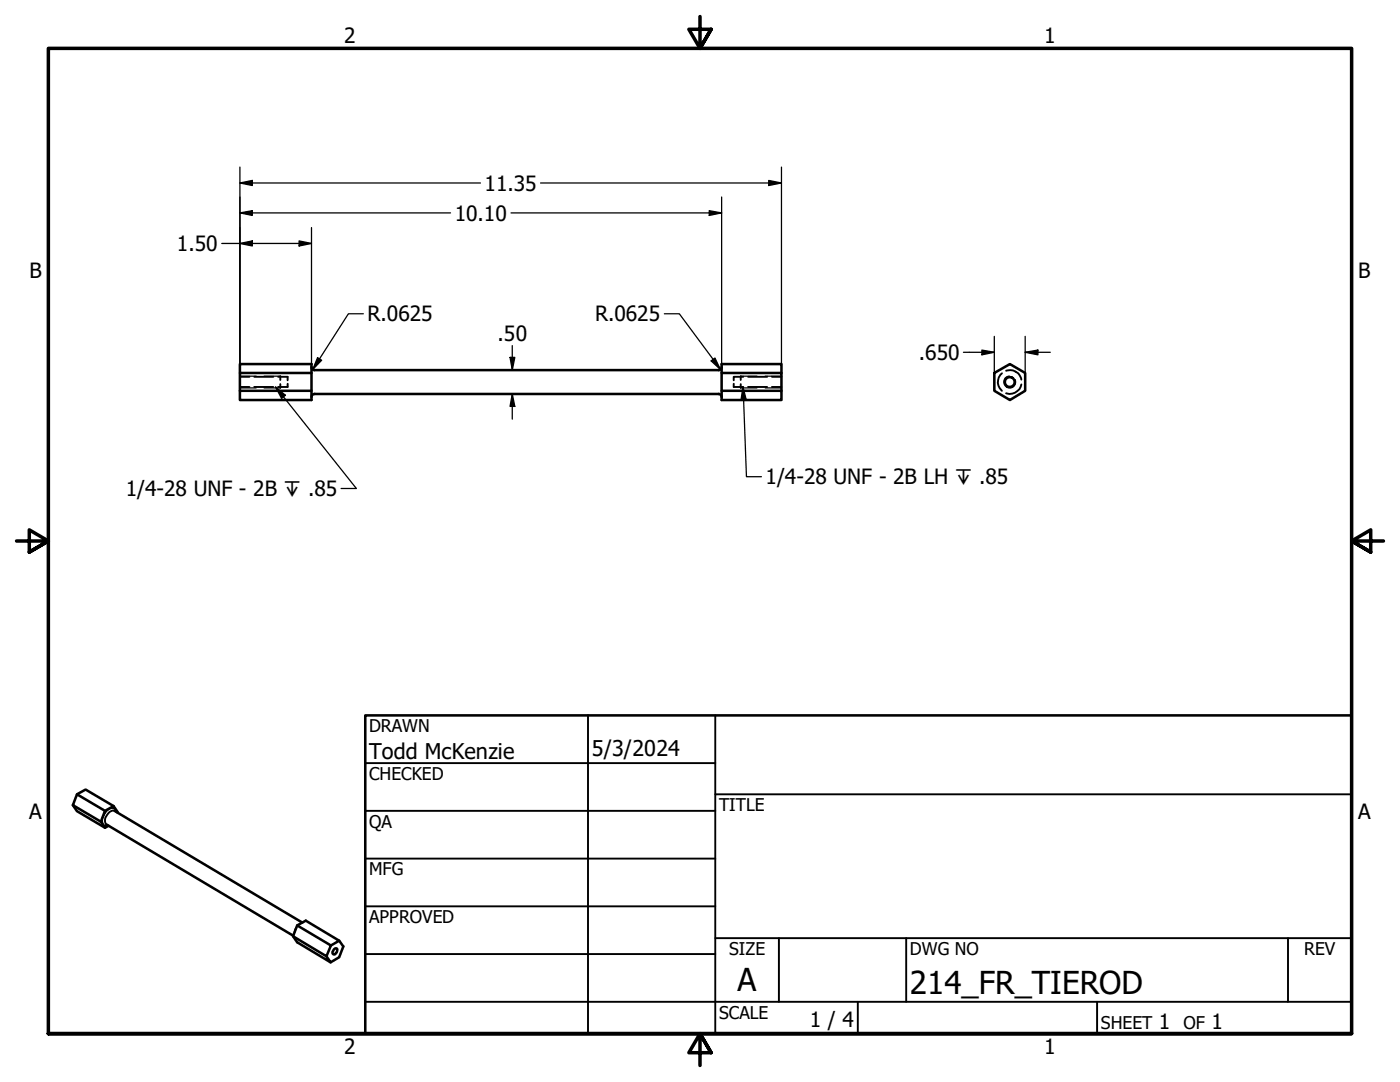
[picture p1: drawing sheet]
<svg xmlns="http://www.w3.org/2000/svg" width="279mm" height="216mm" viewBox="0 0 279 216" stroke-linecap="round" stroke-linejoin="round" font-family="sans-serif">
<!-- layer: Visible Narrow (ANSI) -->
<path d="M22.9 161.8a1.48 1.48 0 0 0-1.7 1.1 1.27 1.27 0 0 0 .1 1.6M23.2 162a.85 .85 0 0 0-.6-.8 .85 .85 0 0 0-.9 .3 2.81 2.81 0 0 0-1.1 3 .88 .88 0 0 0 1 .2M59.1 185.2l-.3 .8" fill="none" stroke="#000" stroke-width=".38"/>
<!-- layer: Visible (ANSI) -->
<g fill="none" stroke="#000" stroke-width=".51">
<path d="M47.9 74.4v-1.8h14.3v7.2h-14.3v-1.8h14.3M62.2 73.2a.6 .6 0 0 0 .6 .7M62.2 74.4h-14.3v3.6M62.7 73.9h80.7M62.7 78.6h80.7M62.8 78.6a.6 .6 0 0 0-.6 .6M143.4 78.6a.6 .6 0 0 1 .6 .6M144 74.4h12v3.6M144 73.2a.6 .6 0 0 1-.6 .7M156 74.4v-1.8h-12v7.2h12v-1.8h-12M198.4 74.4l3.1-1.8 3.1 1.8v3.6l-3.1 1.8-3.1-1.8zM15.4 158.5l1.7-1 5.6 3.3"/>
<path d="M14.5 160.7l.9 1.2 5.6 3.3M20.1 164l.9 1.2 .7-.4M21 161.8l-5.6-3.3-.9 2.2 5.6 3.3M21.3 164.5l37.2 22.2M22.9 161.8l37.4 22.3M23.4 162.1l-.7-1.3-1.7 1-.9 2.2M59.3 184.7l6.7 4-.8 2.1-6.7-4M66 188.7l1.7-1-6.7-4-1.7 1-.8 2.1 .8 1.2 6.7 4-.8-1.2M66.7 189.4l.4-.2a.66 .66 0 0 1 .1 .8 .66 .66 0 0 1-.8 .3 .73 .73 0 0 1 .3-.9zM67.7 187.7l.8 1.1-.8 2.2-1.7 1"/>
<circle cx="201.5" cy="76.2" r=".98"/>
</g>
<!-- layer: Hidden (ANSI) -->
<g fill="none" stroke="#000" stroke-width=".38">
<path d="M47.9 75.2h1.9M47.9 77.2h1.9M50.7 75.2h3.8M50.7 77.2h3.8M55.5 75.2h1.9v.7M55.9 75.1v.7M55.9 76.6v.8M57.4 76.6v.6h-1.9M146.4 76.6v.6h1.9M147.8 75.1v.7M147.8 76.6v.8M148.3 75.2h-1.9v.7"/>
<path d="M149.3 75.2h3.8M149.3 77.2h3.8M154.1 75.2h1.9M154.1 77.2h1.9M200 74.5a2.25 2.25 0 0 0 0 3.5M200.8 74a2.35 2.35 0 0 1 3 1.8M203.8 76.7a2.36 2.36 0 0 1-3 1.8"/>
</g>
<!-- layer: Hidden Narrow (ANSI) -->
<path d="M47.9 75.1h3.2M47.9 77.4h3.2M52.7 75.1h3.2M52.7 77.4h3.2M147.8 75.1h3.3M147.8 77.4h3.3M152.7 75.1h3.3M152.7 77.4h3.3M201.4 75.1a1.2 1.2 0 0 0-1 1.4 1.2 1.2 0 0 0 1.5 .9 1.2 1.2 0 0 0 .7-1.6" fill="none" stroke="#000" stroke-width=".25"/>
<!-- layer: Border (ANSI) -->
<path d="M139.7 3.3v6.4l-2.2-3.9h4.4l-2.2 3.9 2.2-3.9M3.3 107.9h6.4l-3.9-2.2v4.5l3.9-2.3-3.9 2.3M276.1 107.9h-6.4l3.9-2.2v4.5l-3.9-2.3 3.9 2.3M9.7 206.2v-196.5h260v196.5h-260h260M141.9 210.1l-2.2-3.9 2.2 3.9h-4.4l2.2-3.9v6.4" fill="none" stroke="#000" stroke-width=".7"/>
<!-- layer: Title (ANSI) -->
<g fill="none" stroke="#000" stroke-width=".38">
<path d="M72.9 152.3h69.8M117.3 142.7v63.5M142.7 158.5h127M142.7 142.7v63.5M72.9 161.8h69.8M72.9 171.3h69.8M72.9 199.9h196.8M72.9 180.8h69.8M72.9 190.4h69.8M142.7 187.2h127M155.4 187.2v12.7M171.2 199.9v6.3"/>
<path d="M180.8 187.2v12.7M218.9 199.9v6.3M257 187.2v12.7"/>
</g>
<path d="M72.9 142.7h196.8v63.5h-196.8z" fill="none" stroke="#000" stroke-width=".51"/>
<!-- layer: Dimension (ANSI) -->
<g fill="none" stroke="#000" stroke-width=".25">
<path d="M47.9 36.5l2.5-.5v1zM47.9 33.3v39.5M47.9 36.5h48M107.9 36.5h48.1M144 39.3v33.5M153.4 36l2.6 .5-2.6 .5zM156 33.3v39.5M44.3 48.6h17.9M47.9 48.6l2.5-.5v1zM47.9 42.5l2.5-.5v1zM47.9 42.5h42M59.7 48.1l2.5 .5-2.5 .5z"/>
<path d="M62.2 45.4v27.4M102 42.5h42M141.5 42l2.5 .5-2.5 .5zM63.4 71.4l.8 .5-1.8 1.8zM72.5 62.6h-3l-7.1 11.1M101.8 71.3h.9l-.5 2.6zM102.2 78.6l.5 2.5h-.9zM102.2 69v4.9M102.2 78.6v5M132.6 62.6h3l8.2 11.1M141.9 72l.8-.6 1.1 2.3zM192.3 70.3h6.1"/>
<path d="M196 69.8l2.4 .5-2.4 .5zM198.4 67.1v7.5M204.6 70.3l2.5-.5v1zM204.6 70.3h5M204.6 67.1v7.5"/>
</g>
<g fill="#000">
<path d="M47.9 36.5l2.5-.5v1z" fill-rule="evenodd"/>
<path d="M153.4 36l2.6 .5-2.6 .5z" fill-rule="evenodd"/>
<path d="M47.9 48.6l2.5-.5v1z" fill-rule="evenodd"/>
<path d="M47.9 42.5l2.5-.5v1z" fill-rule="evenodd"/>
<path d="M59.7 48.1l2.5 .5-2.5 .5z" fill-rule="evenodd"/>
<path d="M141.5 42l2.5 .5-2.5 .5z" fill-rule="evenodd"/>
<path d="M63.4 71.4l.8 .5-1.8 1.8z" fill-rule="evenodd"/>
<path d="M101.8 71.3h.9l-.5 2.6z" fill-rule="evenodd"/>
<path d="M141.9 72l.8-.6 1.1 2.3z" fill-rule="evenodd"/>
<path d="M196 69.8l2.4 .5-2.4 .5z" fill-rule="evenodd"/>
<path d="M204.6 70.3l2.5-.5v1z" fill-rule="evenodd"/>
<path d="M102.2 78.6l.5 2.5h-.9z" fill-rule="evenodd"/>
</g>
<!-- layer: Symbol (ANSI) -->
<path d="M55 77.2l2 1.7-.8 .6zM55 77.2l16.1 20.3h-3M148.3 77.2l.6 2.5-1 .1zM148.3 77.2l.7 17.9h3" fill="none" stroke="#000" stroke-width=".25"/>
<g fill="#000">
<path d="M55 77.2l2 1.7-.8 .6z" fill-rule="evenodd"/>
<path d="M148.3 77.2l.6 2.5-1 .1z" fill-rule="evenodd"/>
</g>
<g font-size="6.3">
<text x="147.2" y="197.7">A</text>
<text x="181.6" y="198.2">214_FR_TIEROD</text>
</g>
<g font-size="4.3">
<text x="73.7" y="151.4">Todd McKenzie</text>
<text x="118.1" y="150.8">5/3/2024</text>
</g>
<g font-size="4.2">
<text x="68.7" y="8.6">2</text>
<text x="208.4" y="8.6">1</text>
<text x="96.7" y="38">11.35</text>
<text x="90.7" y="44">10.10</text>
<text x="35.3" y="50.1">1.50</text>
<text x="5.9" y="55.5">B</text>
<text x="271.1" y="55.5">B</text>
<text x="73.3" y="64.1">R.0625</text>
<text x="118.7" y="64.1">R.0625</text>
<text x="99.3" y="68.1">.50</text>
<text x="183.4" y="71.8">.650</text>
<text x="25.1" y="99">1/4-28 UNF - 2B ↧ .85</text>
<text x="152.8" y="96.6">1/4-28 UNF - 2B LH ↧ .85</text>
<text x="5.8" y="163.4">A</text>
<text x="271" y="163.4">A</text>
<text x="161.6" y="204.9">1 / 4</text>
<text x="231.3" y="205.4">1</text>
<text x="241.8" y="205.4">1</text>
<text x="68.7" y="210.3">2</text>
<text x="208.4" y="210.3">1</text>
</g>
<g font-size="3.5">
<text x="73.7" y="146">DRAWN</text>
<text x="73.7" y="155.6">CHECKED</text>
<text x="143.5" y="161.8">TITLE</text>
<text x="73.7" y="165.2">QA</text>
<text x="73.7" y="174.7">MFG</text>
<text x="73.7" y="184.2">APPROVED</text>
<text x="145.5" y="190.6">SIZE</text>
<text x="181.6" y="190.6">DWG NO</text>
<text x="260.3" y="190.5">REV</text>
<text x="143.5" y="203.3">SCALE</text>
<text x="219.7" y="205.4">SHEET</text>
<text x="236.2" y="205.4">OF</text>
</g>
</svg>
